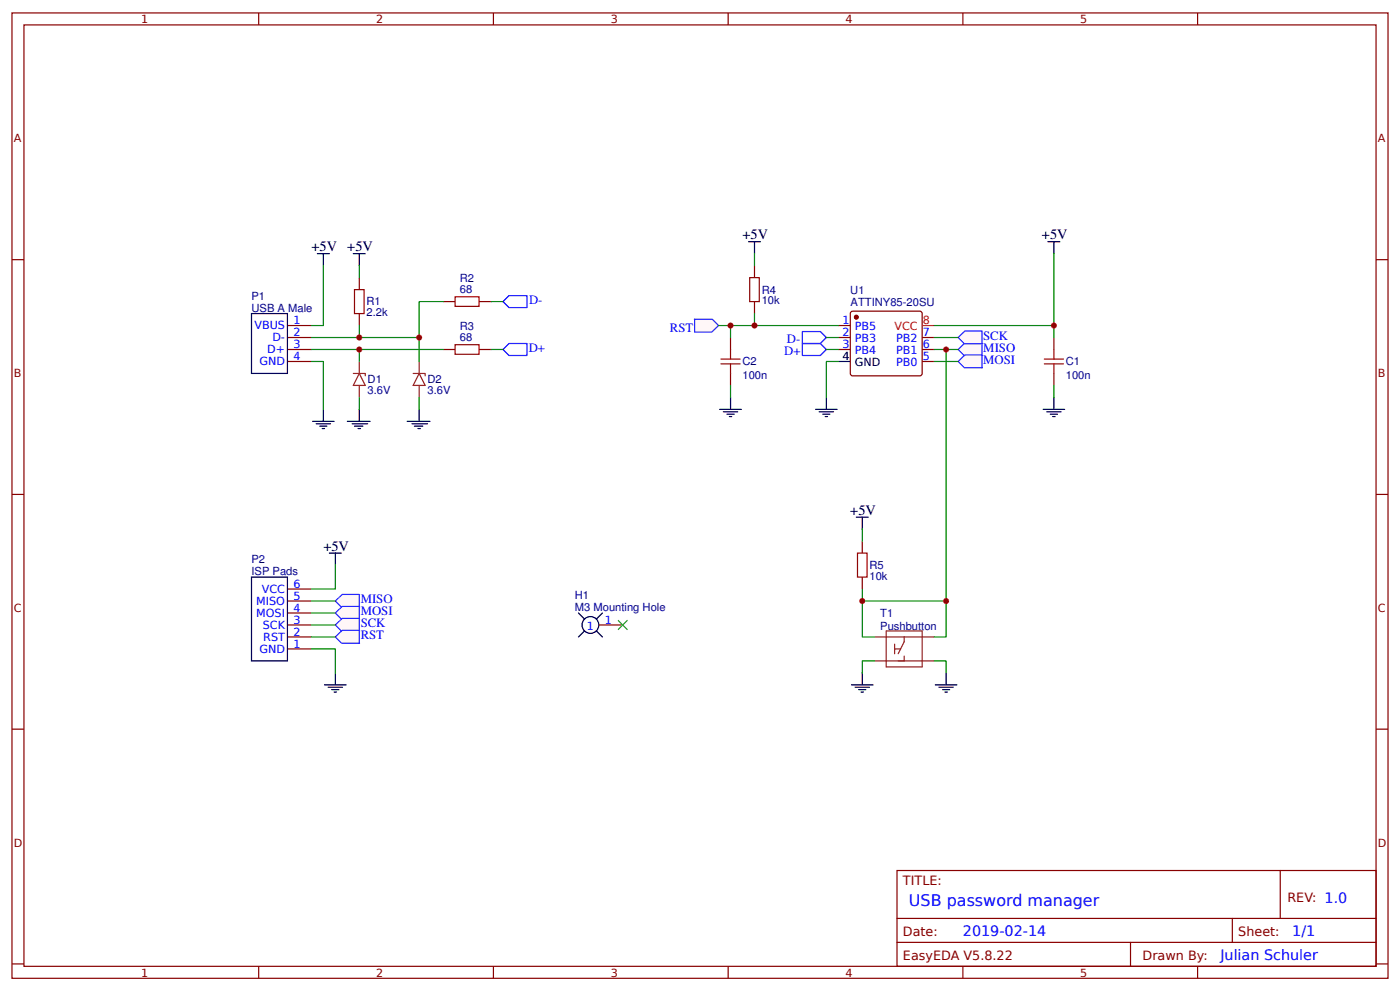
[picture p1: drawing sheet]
<svg xmlns="http://www.w3.org/2000/svg" width="309mm" height="219mm" viewBox="0 0 309 219" stroke-linecap="round" stroke-linejoin="round" font-family="sans-serif">
<g fill="none" stroke="#800" stroke-width=".26">
<path d="M2.6 2.9h304.1v213.2h-304.1zM5.3 5.5h298.7v208h-298.7zM57.1 2.9v2.6M109 2.9v2.6M160.9 2.9v2.6M212.7 2.9v2.6M264.6 2.9v2.6M2.6 57.4h2.7M304 57.4h2.7M79.4 61.3v2.7M79.4 69.3v2.6M97.9 66.6h2.6"/>
<path d="M97.9 77.2h2.6M105.8 66.6h2.7M105.8 77.2h2.7M185.2 77.2h2.7M185.2 71.9h2.7M185.2 74.6h2.7M187.9 69l.5-.3 15.1 .1 .2 .5v13.5l-.5 .2h-15.1l-.2-.5zM203.7 77.2h2.7M203.7 74.6h2.7M203.7 79.9h2.7M2.6 109.2h2.7M304 109.2h2.7"/>
<path d="M132.3 138.1h5.3M2.6 161.1h2.7M304 161.1h2.7M198.2 192.3h105.8v21.2h-105.8zM282.8 192.3v10.6M2.6 212.9h2.7M57.1 213.5v2.6M109 213.5v2.6M160.9 213.5v2.6M198.2 202.9h105.8M198.2 208.2h105.8M212.7 213.5v2.6"/>
<path d="M249.8 208.2v5.3M264.6 213.5v2.6M272.3 202.9v5.3M304 212.9h2.7"/>
</g>
<g fill="none" stroke="#000" stroke-width=".26">
<path d="M70.1 56h2.7M71.4 56v2.7M78.1 56h2.6M79.4 56v2.7M231.5 53.4h2.7M232.8 53.4v2.6M185.2 79.9h2.7M69.1 93.1h4.7M69.8 93.6h3.2M70.6 94.1h1.6M71.2 94.7h.5M71.4 90.4v2.7"/>
<path d="M76.7 93.1h5.1M77.8 93.6h3.4M78.3 94.1h1.9M79.1 94.7h.5M79.4 90.4v2.7M90 93.1h5M91 93.6h3.5M91.5 94.1h1.9M92.3 94.7h.6M92.6 90.4v2.7M180.2 90.4h4.7M181 91h3.1"/>
<path d="M181.8 91.5h1.6M182.3 92h.5M182.6 87.8v2.6M72.8 122.2h2.6M74.1 122.2v2.6M127.8 135.4l1.3 1.3M129.1 139.4l-1.3 1.3M131.8 139.4l1.3 1.3M133.1 135.4l-1.3 1.3"/>
<circle cx="130.4" cy="138.1" r="1.85"/>
</g>
<g fill="none" stroke="#080" stroke-width=".26">
<path d="M71.4 58.7v13.2h-2.6M79.4 58.7v2.6M232.8 56v15.9h-26.4M68.8 79.9h2.6v10.5M68.8 77.2h29.1M79.4 71.9v2.7h-10.6M79.4 77.2v2.7M79.4 74.6h13.2M97.9 66.6h-5.3v13.3M108.5 77.2h2.6M108.5 66.6h2.6M185.2 79.9h-2.6v7.9"/>
<path d="M79.4 87.8v2.6M92.6 87.8v2.6M74.1 124.8v5.3h-5.3"/>
</g>
<path d="M111.1 66.6l1.3-1.3h4v2.6h-4zM111.1 77.2l1.3-1.3h4v2.6h-4z" fill="none" stroke="#00f" stroke-width=".26"/>
<path d="M136.5 137l2.1 2.1zM138.6 137l-2.1 2.1z" fill="#000" stroke="#3c3" stroke-width=".26"/>
<path d="M78.3 64h2.1v5.3h-2.1zM100.5 65.6h5.3v2.1h-5.3zM100.5 76.1h5.3v2.2h-5.3z" fill="none" stroke="#a00000" stroke-width=".26"/>
<path d="M79.4 79.9v2.6M92.6 79.9v2.6M78.1 82.5h1.3M79.4 82.5h1.3v.5M79.4 82.5l1.3 2.6h-2.6zM79.4 85.1v2.7M91.3 82.5h1.3M92.6 82.5h1.3v.5M92.6 82.5l1.3 2.6h-2.6zM92.6 85.1v2.7" fill="none" stroke="#8d2323" stroke-width=".26"/>
<circle cx="189.2" cy="70.1" r=".4" fill="#800" stroke="#800" stroke-width=".26"/>
<path d="M203.7 71.9h2.7" fill="none" stroke="#f00" stroke-width=".26"/>
<g fill="#fff7f8" stroke="#430aff" stroke-width=".26">
<path d="M74.1 132.8l1.5-1.5h3.8v2.9h-3.9z"/>
<path d="M74.1 135.4l1.5-1.4h3.8v2.8h-3.9z"/>
<path d="M74.1 138.1l1.5-1.5h3.8v2.8h-3.9z"/>
<path d="M74.1 140.7l1.5-1.4h3.8v2.8h-3.9z"/>
</g>
<path d="M71.7 151.3h4.8M72.5 151.8h3.2M73.3 152.3h1.6M73.8 152.9h.5M74.1 148.6v2.7" fill="none" stroke="#000" stroke-width=".26"/>
<path d="M68.8 138.1h5.3M68.8 135.4h5.3M68.8 132.8h5.3M68.8 143.4h5.3v5.2M68.8 140.7h5.3" fill="none" stroke="#080" stroke-width=".26"/>
<path d="M153.4 70.5h4l1.3 1.4-1.5 1.5h-3.7z" fill="#fff7f8" stroke="#430aff" stroke-width=".26"/>
<path d="M158.7 71.9h26.5" fill="none" stroke="#080" stroke-width=".26"/>
<g fill="#fff7f8" stroke="#430aff" stroke-width=".26">
<path d="M211.7 77.2l1.5-1.4h3.8v2.8h-3.9z"/>
<path d="M211.7 79.9l1.5-1.5h3.8v2.8h-3.9z"/>
<path d="M211.7 74.6l1.5-1.5h3.8v2.8h-3.9z"/>
</g>
<g fill="none" stroke="#080" stroke-width=".26">
<path d="M166.7 56v2.7M161.4 71.9v2.7M166.7 69.3v2.6M182.6 77.2h2.6M182.6 74.6h2.6M206.4 79.9h5.3M206.4 77.2h5.3M206.4 74.6h5.3M209 77.2v55.6M232.8 71.9v2.7M161.4 85.1v2.7M232.8 85.1v2.7"/>
<path d="M190.5 116.9v2.6M190.5 130.1v2.7M193.1 146h-2.6v2.6M193.1 140.7h-2.6v-7.9h18.5v7.9h-2.6M206.4 146h2.6v2.6"/>
</g>
<path d="M177.3 73.2h3.9l1.4 1.4-1.4 1.3h-3.9zM177.3 75.9h3.9l1.4 1.3-1.4 1.3h-3.9z" fill="none" stroke="#00f" stroke-width=".26"/>
<path d="M159.3 79.3h4.2M161.4 77.2v2.1M165.6 61.3h2.1v5.3h-2.1zM230.7 79.3h4.2M232.8 77.2v2.1M159.3 80.4h4.2M161.4 80.4v2.1M230.7 80.4h4.2M232.8 80.4v2.1M189.4 122.2h2.2v5.3h-2.2z" fill="none" stroke="#a00000" stroke-width=".26"/>
<g fill="none" stroke="#800" stroke-width=".26">
<path d="M166.7 58.7v2.6M63.5 71.9h5.3M63.5 74.6h5.3M63.5 77.2h5.3M63.5 79.9h5.3M161.4 74.6v2.6M166.7 66.6v2.7M232.8 74.6v2.6M161.4 82.5v2.6M232.8 82.5v2.6M190.5 119.5v2.7M63.5 138.1h5.3"/>
<path d="M63.5 135.4h5.3M63.5 132.8h5.3M63.5 130.1h5.3M190.5 127.5v2.6M63.5 143.4h5.3M63.5 140.7h5.3"/>
</g>
<g fill="none" stroke="#000" stroke-width=".26">
<path d="M165.4 53.4h2.6M166.7 53.4v2.6M55.6 69.3h7.9v13.2h-7.9zM159 90.4h4.8M159.8 91h3.2M160.6 91.5h1.6M161.1 92h.6M161.4 87.8v2.6M230.5 90.4h4.7M231.2 91h3.2M232 91.5h1.6M232.6 92h.5"/>
<path d="M232.8 87.8v2.6M189.2 114.2h2.6M190.5 114.2v2.7M55.6 127.5h7.9v18.5h-7.9zM188.1 151.3h4.8M188.9 151.8h3.2M189.7 152.3h1.6M190.2 152.9h.6M190.5 148.6v2.7M206.6 151.3h4.8M207.4 151.8h3.2M208.2 152.3h1.6"/>
<path d="M208.8 152.9h.5M209 148.6v2.7"/>
</g>
<path d="M195.8 139.4h7.9v7.9h-7.9zM193.1 140.7h13.3M193.1 146h13.3M197.6 142.3v1.1M199 143.4h-1.4v1M199.8 140.7v1.1l-1.4 2.6M199.8 144.9v1.1" fill="none" stroke="#8d2323" stroke-width=".26"/>
<g fill="#c00">
<circle cx="209" cy="77.2" r=".66"/>
<circle cx="209" cy="132.8" r=".66"/>
<circle cx="190.5" cy="132.8" r=".66"/>
<circle cx="232.8" cy="71.9" r=".66"/>
<circle cx="161.4" cy="71.9" r=".66"/>
<circle cx="79.4" cy="74.6" r=".66"/>
<circle cx="92.6" cy="74.6" r=".66"/>
<circle cx="79.4" cy="77.2" r=".66"/>
<circle cx="166.7" cy="71.9" r=".66"/>
</g>
<text font-size="3.5" fill="#00f" x="200.8" y="200.2">USB password manager</text>
<g font-size="3.2">
<text x="164" y="52.9">+5V</text>
<text x="230.2" y="52.9">+5V</text>
<text x="68.8" y="55.5">+5V</text>
<text x="76.7" y="55.5">+5V</text>
<text x="187.9" y="113.7">+5V</text>
<text x="71.4" y="121.7">+5V</text>
</g>
<g font-size="3.2" fill="#00f">
<text x="212.7" y="206.9">2019-02-14</text>
<text x="285.5" y="206.9">1/1</text>
<text x="269.6" y="212.1">Julian Schuler</text>
</g>
<g font-size="2.8" fill="#00f">
<text x="116.9" y="67.2">D-</text>
<text x="116.8" y="77.8">D+</text>
<text x="148" y="73.4">RST</text>
<text x="173.8" y="75.9">D-</text>
<text x="217.2" y="75.1">SCK</text>
<text x="217.2" y="77.8">MISO</text>
<text x="173.2" y="78.5">D+</text>
<text x="217.2" y="80.4">MOSI</text>
<text x="79.7" y="133.3">MISO</text>
<text x="79.7" y="135.9">MOSI</text>
<text x="79.7" y="138.6">SCK</text>
<text x="79.7" y="141.2">RST</text>
</g>
<g font-size="2.8" fill="#800">
<text x="199.5" y="195.5">TITLE:</text>
<text x="284.4" y="199.2">REV: 1.0</text>
<text x="199.5" y="206.9">Date:</text>
<text x="273.6" y="206.9">Sheet:</text>
<text x="199.5" y="212.1">EasyEDA V5.8.22</text>
<text x="252.4" y="212.1">Drawn By:</text>
</g>
<g font-size="2.5" fill="#800">
<text x="31.2" y="5.1">1</text>
<text x="83.1" y="5.1">2</text>
<text x="134.9" y="5.1">3</text>
<text x="186.8" y="5.1">4</text>
<text x="238.7" y="5.1">5</text>
<text x="3" y="31.4">A</text>
<text x="304.4" y="31.4">A</text>
<text x="3" y="83.3">B</text>
<text x="304.4" y="83.3">B</text>
<text x="3" y="135.1">C</text>
<text x="304.4" y="135.1">C</text>
<text x="3" y="187">D</text>
<text x="304.4" y="187">D</text>
<text x="31.2" y="215.7">1</text>
<text x="83.1" y="215.7">2</text>
<text x="134.9" y="215.7">3</text>
<text x="186.8" y="215.7">4</text>
<text x="238.7" y="215.7">5</text>
</g>
<g font-size="2.5" fill="#000080">
<text x="101.6" y="64.8">68</text>
<text x="101.6" y="62.4">R2</text>
<text x="168.3" y="64.9">R4</text>
<text x="187.9" y="64.9">U1</text>
<text x="55.6" y="68.9">USB A Male</text>
<text x="55.6" y="66.2">P1</text>
<text x="81" y="69.9">2.2k</text>
<text x="81" y="67.5">R1</text>
<text x="168.3" y="67.2">10k</text>
<text x="187.9" y="67.5">ATTINY85-20SU</text>
<text x="101.6" y="75.3">68</text>
<text x="101.6" y="72.9">R3</text>
<text x="164" y="83.7">100n</text>
<text x="164" y="80.7">C2</text>
<text x="235.5" y="83.7">100n</text>
<text x="235.5" y="80.7">C1</text>
<text x="81.2" y="87.1">3.6V</text>
<text x="81.2" y="84.7">D1</text>
<text x="94.5" y="87.1">3.6V</text>
<text x="94.5" y="84.7">D2</text>
<text x="55.6" y="124.4">P2</text>
<text x="192.1" y="125.7">R5</text>
<text x="55.6" y="127.1">ISP Pads</text>
<text x="192.1" y="128.1">10k</text>
<text x="127" y="135">M3 Mounting Hole</text>
<text x="127" y="132.4">H1</text>
<text x="194.5" y="136.3">T1</text>
<text x="194.5" y="139.2">Pushbutton</text>
</g>
<g font-size="2.5" fill="#00f">
<text x="64.8" y="71.6">1</text>
<text x="186.1" y="71.6">1</text>
<text x="56.2" y="72.7">VBUS</text>
<text x="59" y="78">D+</text>
<text x="60.2" y="75.4">D-</text>
<text x="64.8" y="74.3">2</text>
<text x="64.8" y="76.9">3</text>
<text x="186.1" y="74.3">2</text>
<text x="186.1" y="76.9">3</text>
<text x="188.8" y="73">PB5</text>
<text x="188.8" y="75.6">PB3</text>
<text x="198" y="75.6">PB2</text>
<text x="203.9" y="76.9">6</text>
<text x="203.9" y="74.3">7</text>
<text x="57.3" y="80.6">GND</text>
<text x="64.8" y="79.6">4</text>
<text x="188.8" y="78.3">PB4</text>
<text x="198" y="80.9">PB0</text>
<text x="198" y="78.3">PB1</text>
<text x="203.9" y="79.6">5</text>
<text x="57.8" y="130.9">VCC</text>
<text x="64.8" y="129.9">6</text>
<text x="56.6" y="136.2">MOSI</text>
<text x="56.6" y="133.6">MISO</text>
<text x="64.8" y="137.8">3</text>
<text x="64.8" y="135.1">4</text>
<text x="64.8" y="132.5">5</text>
<text x="133.6" y="137.8">1</text>
<text x="58.1" y="138.9">SCK</text>
<text x="58.2" y="141.5">RST</text>
<text x="64.8" y="143.1">1</text>
<text x="64.8" y="140.4">2</text>
<text x="129.7" y="139.1">1</text>
<text x="57.3" y="144.1">GND</text>
</g>
<g font-size="2.5" fill="#f00">
<text x="203.9" y="71.6">8</text>
<text x="197.6" y="73">VCC</text>
</g>
<g font-size="2.5">
<text x="186.1" y="79.6">4</text>
<text x="188.8" y="80.9">GND</text>
</g>
</svg>
